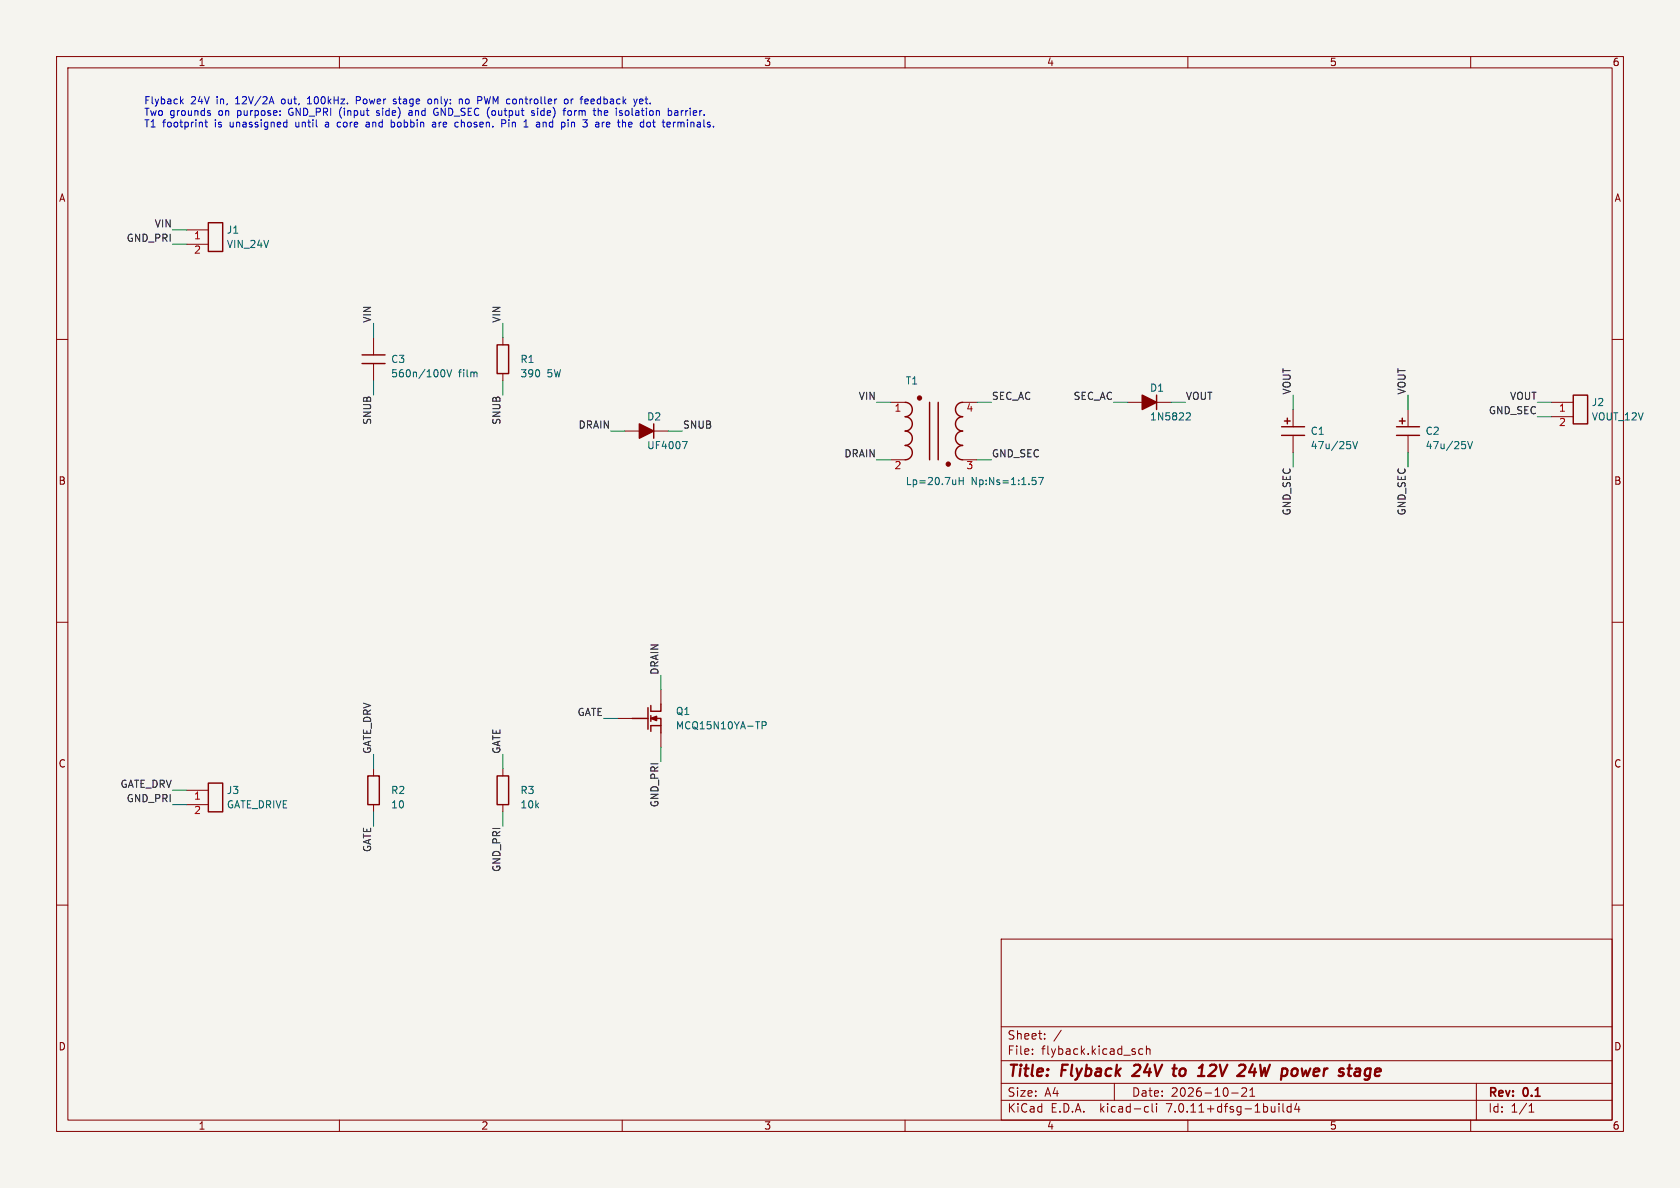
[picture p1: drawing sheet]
<svg xmlns="http://www.w3.org/2000/svg" width="297mm" height="210mm" viewBox="0 0 297 210" stroke-linecap="round" stroke-linejoin="round" font-family="sans-serif">
<path d="M0 0h297v210h-297z" fill="#f5f4ef" stroke="#f5f4ef" stroke-width=".18"/>
<g fill="none" stroke="#840000" stroke-width=".18">
<path d="M10 10h277v190h-277zM12 12h273v186h-273zM60 10v2M110 10v2M160 10v2M210 10v2M260 10v2M10 60h2M33 40.6h3.8M33 43.2h3.8M66 59.7v3M88.9 59.7v1.3"/>
<path d="M285 60h2M66 64.3v3M88.9 66v1.3M110.5 76.2h2.5M115.6 76.2h2.5M157.5 71.1h2.5M170.2 71.1h2.5M199.4 71.1h2.5M204.5 71.1h2.5M228.6 72.4v3M228.6 77v3M248.9 72.4v3"/>
<path d="M248.9 77v3M274.3 71.1h3.8M274.3 73.7h3.8M157.5 81.3h2.5M170.2 81.3h2.5M10 110h2M285 110h2M33 139.7h3.8M66 135.9v1.3M88.9 135.9v1.3M109.2 127h2.6M116.8 121.9v2.6"/>
<path d="M116.8 129.5v2.6M10 160h2M33 142.2h3.8M66 142.2v1.3M88.9 142.2v1.3M285 160h2M177 166h108v32h-108zM60 198v2M110 198v2M160 198v2M177 194.5h108M177 191.5h108"/>
<path d="M177 187.5h108M177 181.5h108M182.5 186.3v.1M182.5 185.5v.1M184.7 183.6v.1M184.7 182.8v.1M187.6 182.1l-1.3 2M197 191.5v3M202 185.5l-.4-.1-.3 .3v.4l.2 .2h.5M202.6 195.6l.4 .1M202.7 185.5l.2-.1 .3 .1 .1 .9M202.7 184.9v1.5"/>
<path d="M203 196.5l-.4 .1M203.7 195.1v1.3l.2 .2M204.5 195.1v.1M204.5 195.6v1M210 198v2M217.7 193.2h1.2M219.5 192.4l.6-.1 .2 .1 .1 .3-.9 1.1h.9M221 193.8h.8M221 192.7l.4-.4v1.5M226.1 195.1v.1M226.1 195.6v1M226.8 195.1v1.3l.2 .2"/>
<path d="M228.2 195.7l-.4-.1-.3 .3v.4l.2 .2h.5M228.2 195.1v1.5M229.2 195l-.3 1.1h.9M229.6 195.6v1M260 198v2M261 191.5v6.5M270.3 196.6h.9M270.3 195.5l.4-.4v1.5"/>
</g>
<path d="M201.4 189.1l-1.2 1.1h1.2M207.3 188.9h.7M207.5 190.1l.4 .1M207.6 188.2l-.2 1.7M211.8 190.2h1.1M214.9 189.1l-1.3 1.1h1.2M221.5 188.1l-.7 1.4h1.3M229.3 189l.1 .3-.2 .7M238.6 188.2l-.2 1.7M239.8 188.9l.6 .1-.1 1.2M240.4 190.1l-.7 .1M240.5 189.4h-.7" fill="none" stroke="#840000" stroke-width=".4"/>
<g fill="none" stroke="#840000" stroke-width=".25">
<path d="M36.8 39.4h2.6v5.1h-2.6zM64 64.3h4.1M64 62.7h4.1M87.9 61h2v5h-2zM115.6 74.9v2.6M160 71.1a1.27 1.27 0 0 1 1.3 1.3 1.27 1.27 0 0 1-1.3 1.3 1.27 1.27 0 0 1 1.3 1.2 1.27 1.27 0 0 1-1.3 1.3 1.27 1.27 0 0 1 1.3 1.3 1.27 1.27 0 0 1-1.3 1.2 1.27 1.27 0 0 1 1.3 1.3 1.27 1.27 0 0 1-1.3 1.3M164.3 71.1v10.2M165.9 71.1v10.2M170.2 71.1a1.27 1.27 0 0 0-1.3 1.3 1.27 1.27 0 0 0 1.3 1.3 1.27 1.27 0 0 0-1.3 1.2 1.27 1.27 0 0 0 1.3 1.3 1.27 1.27 0 0 0-1.3 1.3 1.27 1.27 0 0 0 1.3 1.2 1.27 1.27 0 0 0-1.3 1.3 1.27 1.27 0 0 0 1.3 1.3M204.5 69.9v2.5M226.6 77h4M226.6 75.4h4"/>
<path d="M227.1 74.4h1M227.6 73.9v1M246.9 77h4.1M246.9 75.4h4.1M247.4 74.4h1M247.9 73.9v1M278.1 69.9h2.6v5h-2.6zM36.8 138.4h2.6v5.1h-2.6zM65 137.2h2.1v5h-2.1zM87.9 137.2h2v5h-2zM111.8 127h2.8M114.6 125.1v3.8"/>
<path d="M115.1 127h1.7v2.5M115.1 126.5v1M116.8 124.5v1.2h-1.7v-1M116.8 128.3h-1.7v1"/>
</g>
<g fill="#840000" stroke="#840000" stroke-width=".25">
<path d="M113 74.9l2.6 1.3-2.6 1.3z"/>
<path d="M115.1 127l1-.4v.8z"/>
<path d="M201.9 69.9l2.6 1.2-2.6 1.3z"/>
</g>
<g fill="none" stroke="#006464" stroke-width=".18">
<path d="M78.1 65.4l.1-.1a.68 .68 0 0 1 .5 .7 .68 .68 0 0 1-.5 .6h-.1M79 65.3l.4 1.3 .5-1.3M84.3 65.8v.8M120.6 78h.9l-.6 1.3M209.9 73h.4l.1 .3-.7 .9h.7M238.7 78.7v.5M239.1 78l.5 1.3 .4-1.3M259 78.7v.5M259.5 78l.4 1.3 .4-1.3M169.6 84.4v1.3M169.6 85h.7M170.3 84.4v1.3"/>
<path d="M182.5 84.4h.6M183.1 84.9l.1 .2-.1 .5M183.6 84.4h.8l-.5 1.3M134.7 128.2h.6l.2-.2-.1-.3-.7-.1v1.2"/>
</g>
<g fill="#840000" stroke="#840000" stroke-width=".18">
<circle cx="162.6" cy="70.4" r=".38"/>
<circle cx="167.6" cy="82" r=".38"/>
</g>
<g fill="none" stroke="#0000c2" stroke-width=".18">
<path d="M32 17.9l.4 .5M32.4 17.5l-.5 .5M36.9 20h.3v.2l-.1 .2h-.3M36.9 19.6h.3M48 17.1l.4 1.3M49.5 19.6v.1M54.3 18.4h.8M54.6 17.3l-.3 .2M60.2 19.3l-.2 .5 .2 .7M63 17.8h.5M63.5 17.1h-.5v1.3M66.9 19.6l-.3 .1v.2l.3 .1"/>
<path d="M70 17.6l-.3-.1-.2 .3 .6 .3M70.1 18.2l-.2 .2-.4-.1M72.3 19.6h.5M72.9 19.9h-.5l-.2 .2 .2 .3 .5-.1M75.7 17.6l.2-.1 .3 .1 .1 .5-.1 .2-.3 .1-.2-.2zM77.2 19.9h.2M81.2 17.6l.2-.1 .3 .1v.8M81.2 17.5v.9M85.1 17.2v.4M85.6 17.1l.3 1.3M94.4 19.6h-.3l-.1 .1v.2l.4 .1v.3h-.4M95 19.1v.2"/>
<path d="M95 19.6v.8M99.5 19.6h.5M99.8 17.6l.2-.1 .4 .1v.5l-.1 .2-.3 .1-.2-.2zM99.9 19.1h.1M101 17.5v.9M101 19.7l-.4-.1-.2 .2 .1 .5 .3 .1 .2-.1M101.3 17.5l-.3 .3M105.8 19.7l.1-.1h.3l.1 .8M105.8 19.1v1.3M110.8 19.6l-.3 .2v.4l.3 .2M113.1 17.9l.6-.1-.1-.2-.3-.1-.2 .2v.6h.5M118.1 19.6h.4l.3 .2-.2 .5h-.5"/>
<path d="M119.3 19.6h.5v.8M119.8 19.9h-.4l-.2 .2 .2 .3 .4-.1M35.7 21.7l.1 .7M36.2 21.6h.5M36.4 21.2v1.1l.3 .1M49.5 20.3v.1M50.4 21.6l.3 .1M50.7 22.4h-.3M50.7 21.2v1.2M57.7 21.6l-.1 .1M57.7 22l-.2 .1 .2 .3M59.7 22.3l.4 .1"/>
<path d="M60.1 21.6l-.4 .1M64.7 21.7h.5M65.3 21.9l-.4 .1-.2 .1 .2 .3h.4M66.6 20.3l.3 .1M69.2 21.7l.3-.1 .3 .2-.2 .6h-.4M76.5 21.7h.5v.7M76.8 20.2l.3 .2 .3-.1M77 21.9l-.4 .1-.2 .1 .2 .3h.4M80.9 21.6l.1 .1M81 22.4h-.1M89.4 21.4l-.1 .4h-.6M90 21.6v.8"/>
<path d="M96 21.7l.4-.1 .2 .2M96 21.6v.8M101 21.6v.8M101.2 21.6l-.2 .1M107.3 22.4h.3M107.6 21.6l-.3 .1M107.8 21.9l-.6 .1M111.2 21.7l.4-.1 .1 .3-.6 .1M111.2 22.4h.5M115.4 21.6h.4M115.5 21.2v1.1l.3 .1M119.8 21.6v.8"/>
<path d="M120.2 21.6l-.4 .1"/>
</g>
<g fill="none" stroke="#009600" stroke-width=".18">
<path d="M30.5 40.6h2.5M30.5 43.2h2.5M66 57.2v2.5M88.9 57.2v2.5M66 67.3v2.6M88.9 67.3v2.6M107.9 76.2h2.6M118.1 76.2h2.5M154.9 71.1h2.6M172.7 71.1h2.6M196.8 71.1h2.6M207 71.1h2.5"/>
<path d="M228.6 69.9v2.5M248.9 69.9v2.5M271.8 71.1h2.5M271.8 73.7h2.5M154.9 81.3h2.6M172.7 81.3h2.6M228.6 80v2.6M248.9 80v2.6M116.8 119.4v2.5M30.5 139.7h2.5M66 133.4v2.5M88.9 133.4v2.5"/>
<path d="M106.7 127h2.5M116.8 132.1v2.5M30.5 142.2h2.5M66 143.5v2.6M88.9 143.5v2.6"/>
</g>
<g font-size="2.8" fill="#840000">
<text x="178" y="190.9">Title:</text>
<text x="187.7" y="190.9">Flyback</text>
<text x="201.2" y="190.9">24V</text>
<text x="209.1" y="190.9">to</text>
<text x="214.3" y="190.9">12V</text>
<text x="222.2" y="190.9">24W</text>
<text x="230.6" y="190.9">power</text>
<text x="241.6" y="190.9">stage</text>
</g>
<g font-size="2.1" fill="#840000">
<text x="178" y="184">Sheet:</text>
<text x="178" y="186.7">File:</text>
<text x="184.1" y="186.7">flyback.kicad_sch</text>
<text x="178" y="196.9">KiCad</text>
<text x="178" y="194.1">Size:</text>
<text x="184.7" y="194.1">A4</text>
<text x="185.7" y="196.9">E.D.A.</text>
<text x="194.6" y="196.9">kicad-cli</text>
<text x="200" y="194.1">Date:</text>
<text x="206.5" y="196.9">7.0.11+dfsg-1build4</text>
<text x="207" y="194.1">2026-10-21</text>
<text x="263" y="194.3">Rev:</text>
<text x="263" y="196.9">Id:</text>
<text x="267.1" y="196.9">1/1</text>
<text x="269.4" y="194.3">0.1</text>
</g>
<g font-size="1.8" fill="#840000">
<text x="35" y="11.9">1</text>
<text x="85" y="11.9">2</text>
<text x="135" y="11.9">3</text>
<text x="185" y="11.9">4</text>
<text x="235" y="11.9">5</text>
<text x="285" y="11.9">6</text>
<text x="10.3" y="35.9">A</text>
<text x="285.3" y="35.9">A</text>
<text x="10.3" y="85.9">B</text>
<text x="285.3" y="85.9">B</text>
<text x="10.3" y="135.9">C</text>
<text x="285.3" y="135.9">C</text>
<text x="10.3" y="185.9">D</text>
<text x="285.3" y="185.9">D</text>
<text x="35" y="199.9">1</text>
<text x="85" y="199.9">2</text>
<text x="135" y="199.9">3</text>
<text x="185" y="199.9">4</text>
<text x="235" y="199.9">5</text>
<text x="285" y="199.9">6</text>
</g>
<g font-size="1.8" fill="#0000c2">
<text x="25.4" y="18.5">Flyback</text>
<text x="25.4" y="20.6">Two</text>
<text x="25.4" y="22.6">T1</text>
<text x="28.7" y="22.6">footprint</text>
<text x="30" y="20.6">grounds</text>
<text x="33.7" y="18.5">24V</text>
<text x="38.1" y="22.6">is</text>
<text x="38.4" y="18.5">in,</text>
<text x="38.7" y="20.6">on</text>
<text x="40.9" y="22.6">unassigned</text>
<text x="41.9" y="18.5">12V/2A</text>
<text x="42.2" y="20.6">purpose:</text>
<text x="50.2" y="18.5">out,</text>
<text x="51.5" y="20.6">GND_PRI</text>
<text x="52.7" y="22.6">until</text>
<text x="55" y="18.5">100kHz.</text>
<text x="58.2" y="22.6">a</text>
<text x="60.5" y="22.6">core</text>
<text x="60.6" y="20.6">(input</text>
<text x="63.8" y="18.5">Power</text>
<text x="65.8" y="22.6">and</text>
<text x="67.4" y="20.6">side)</text>
<text x="70.4" y="22.6">bobbin</text>
<text x="70.6" y="18.5">stage</text>
<text x="73.3" y="20.6">and</text>
<text x="76.9" y="18.5">only:</text>
<text x="77.9" y="22.6">are</text>
<text x="77.9" y="20.6">GND_SEC (output</text>
<text x="82.1" y="22.6">chosen.</text>
<text x="82.6" y="18.5">no</text>
<text x="86.1" y="18.5">PWM controller</text>
<text x="90.5" y="22.6">Pin</text>
<text x="94.7" y="22.6">1</text>
<text x="95.6" y="20.6">side)</text>
<text x="97.1" y="22.6">and</text>
<text x="101.5" y="20.6">form</text>
<text x="101.7" y="22.6">pin</text>
<text x="101.9" y="18.5">or</text>
<text x="105" y="18.5">feedback</text>
<text x="105.8" y="22.6">3</text>
<text x="107.1" y="20.6">the</text>
<text x="108.2" y="22.6">are</text>
<text x="111.2" y="20.6">isolation</text>
<text x="112.4" y="22.6">the</text>
<text x="114.6" y="18.5">yet.</text>
<text x="116.5" y="22.6">dot</text>
<text x="120.6" y="20.6">barrier.</text>
<text x="120.7" y="22.6">terminals.</text>
</g>
<g font-size="1.8" fill="#0f0f0f">
<text x="27.3" y="40.3">VIN</text>
<text x="22.3" y="42.8">GND_PRI</text>
<text x="65.7" y="57.2" transform="rotate(-90 65.7 57.2)">VIN</text>
<text x="88.6" y="57.2" transform="rotate(-90 88.6 57.2)">VIN</text>
<text x="151.7" y="70.8">VIN</text>
<text x="175.3" y="70.8">SEC_AC</text>
<text x="189.7" y="70.8">SEC_AC</text>
<text x="209.5" y="70.8">VOUT</text>
<text x="228.3" y="69.9" transform="rotate(-90 228.3 69.9)">VOUT</text>
<text x="248.6" y="69.9" transform="rotate(-90 248.6 69.9)">VOUT</text>
<text x="266.9" y="70.8">VOUT</text>
<text x="65.7" y="75.2" transform="rotate(-90 65.7 75.2)">SNUB</text>
<text x="88.6" y="75.2" transform="rotate(-90 88.6 75.2)">SNUB</text>
<text x="102.2" y="75.9">DRAIN</text>
<text x="120.6" y="75.9">SNUB</text>
<text x="263.1" y="73.3">GND_SEC</text>
<text x="149.2" y="80.9">DRAIN</text>
<text x="175.3" y="80.9">GND_SEC</text>
<text x="228.3" y="91.2" transform="rotate(-90 228.3 91.2)">GND_SEC</text>
<text x="248.6" y="91.2" transform="rotate(-90 248.6 91.2)">GND_SEC</text>
<text x="116.5" y="119.4" transform="rotate(-90 116.5 119.4)">DRAIN</text>
<text x="102" y="126.7">GATE</text>
<text x="65.7" y="133.4" transform="rotate(-90 65.7 133.4)">GATE_DRV</text>
<text x="88.6" y="133.4" transform="rotate(-90 88.6 133.4)">GATE</text>
<text x="21.2" y="139.4">GATE_DRV</text>
<text x="22.3" y="141.9">GND_PRI</text>
<text x="116.5" y="142.8" transform="rotate(-90 116.5 142.8)">GND_PRI</text>
<text x="65.7" y="150.7" transform="rotate(-90 65.7 150.7)">GATE</text>
<text x="88.6" y="154.2" transform="rotate(-90 88.6 154.2)">GND_PRI</text>
</g>
<g font-size="1.8" fill="#006464">
<text x="40" y="41.5">J1</text>
<text x="40" y="44">VIN_24V</text>
<text x="69" y="64.4">C3</text>
<text x="91.9" y="64.4">R1</text>
<text x="69" y="66.9">560n/100V</text>
<text x="81" y="66.9">film</text>
<text x="91.9" y="66.9">390</text>
<text x="96.7" y="66.9">5W</text>
<text x="160" y="68.2">T1</text>
<text x="203.2" y="69.4">D1</text>
<text x="281.3" y="72">J2</text>
<text x="114.3" y="74.5">D2</text>
<text x="203.2" y="74.5">1N5822</text>
<text x="231.6" y="77.1">C1</text>
<text x="251.9" y="77.1">C2</text>
<text x="281.3" y="74.5">VOUT_12V</text>
<text x="114.3" y="79.6">UF4007</text>
<text x="231.6" y="79.6">47u/25V</text>
<text x="251.9" y="79.6">47u/25V</text>
<text x="160" y="86">Lp=20.7uH</text>
<text x="171.7" y="86">Np:Ns=1:1.57</text>
<text x="119.4" y="126.6">Q1</text>
<text x="119.4" y="129.1">MCQ15N10YA-TP</text>
<text x="40" y="140.6">J3</text>
<text x="40" y="143.1">GATE_DRIVE</text>
<text x="69" y="140.6">R2</text>
<text x="69" y="143.1">10</text>
<text x="91.9" y="140.6">R3</text>
<text x="91.9" y="143.1">10k</text>
</g>
<g font-size="1.8" fill="#a90000">
<text x="34.2" y="42.6">1</text>
<text x="34.2" y="45.2">2</text>
<text x="158" y="73.1">1</text>
<text x="170.7" y="73.1">4</text>
<text x="275.5" y="73.1">1</text>
<text x="275.5" y="75.6">2</text>
<text x="158" y="83.3">2</text>
<text x="170.7" y="83.3">3</text>
<text x="34.2" y="141.7">1</text>
<text x="34.2" y="144.2">2</text>
</g>
</svg>
